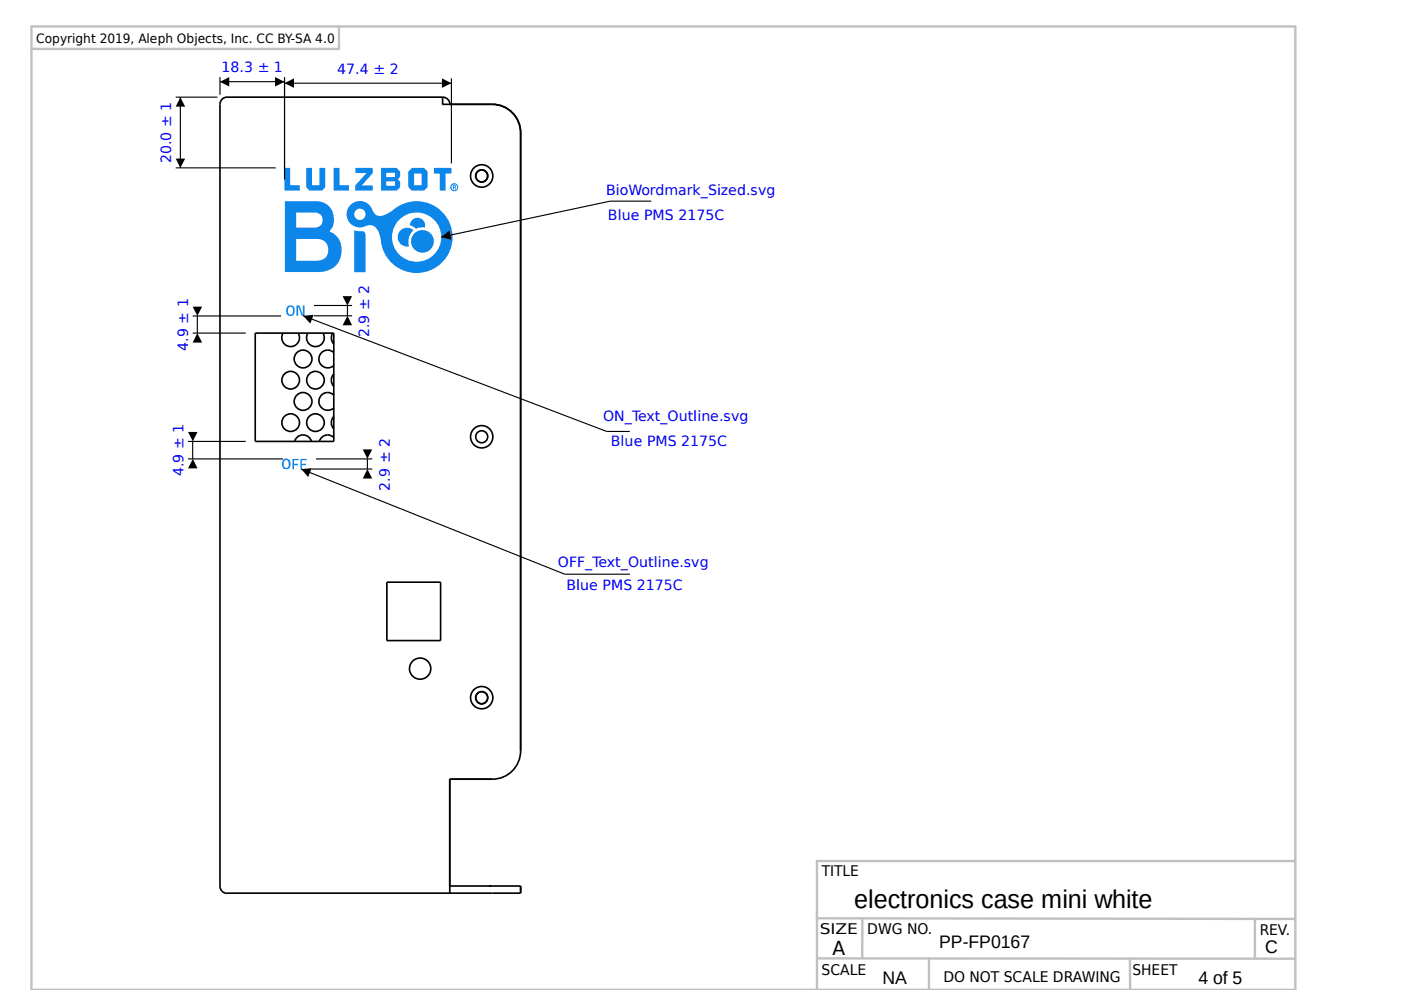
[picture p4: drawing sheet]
<svg xmlns="http://www.w3.org/2000/svg" width="297mm" height="210mm" viewBox="0 0 297 210" stroke-linecap="round" stroke-linejoin="round" font-family="sans-serif">
<g fill="none" stroke="#000" stroke-width=".35">
<path d="M93.8 20.6v1.5h10.6a6 6 0 0 1 6 6.1M95.4 22.1a1.53 1.53 0 0 0-1.5-1.5h-45.8a1.49 1.49 0 0 0-1.5 1.5v165.8a1.5 1.5 0 0 0 1.5 1.5h62.3v-1.5h-15M110.4 28.1v131.1a6 6 0 0 1-6 6h-9v24.2M54.1 70.6h16.7v23h-16.7zM60 70.6a1.88 1.88 0 0 0 1.6 2.9 1.88 1.88 0 0 0 1.6-2.9M65.3 70.6a1.88 1.88 0 0 0 1.6 2.9 1.88 1.88 0 0 0 1.6-2.9M70.5 70.6a1.93 1.93 0 0 0 .3 2.3M70.8 79.3a1.87 1.87 0 0 0 0 2.6M70.8 74.8a1.88 1.88 0 0 0-2.7 0 1.88 1.88 0 0 0 0 2.6 1.88 1.88 0 0 0 2.7 .1M62.4 93.6a1.86 1.86 0 0 1 1.8-1.4 1.86 1.86 0 0 1 1.8 1.4M70.8 83.7a1.88 1.88 0 0 0-2.7 .1 1.88 1.88 0 0 0 0 2.6 1.88 1.88 0 0 0 2.7 .1M70.8 88.3a1.87 1.87 0 0 0 0 2.6"/>
<path d="M70.8 92.7a1.84 1.84 0 0 0-3.1 .9M82 123.4h11.4v12.4h-11.4zM103.6 187.9h.8"/>
<circle cx="102.1" cy="37.3" r="2.37"/>
<circle cx="102.1" cy="37.3" r="1.28"/>
<circle cx="64.3" cy="76.1" r="1.88"/>
<circle cx="61.6" cy="80.6" r="1.87"/>
<circle cx="61.6" cy="89.6" r="1.87"/>
<circle cx="64.3" cy="85.1" r="1.88"/>
<circle cx="66.9" cy="80.6" r="1.87"/>
<circle cx="66.9" cy="89.6" r="1.87"/>
<circle cx="102.1" cy="92.6" r="2.36"/>
<circle cx="102.1" cy="92.6" r="1.27"/>
<circle cx="89.1" cy="141.8" r="2.25"/>
<circle cx="102.1" cy="147.9" r="2.36"/>
<circle cx="102.1" cy="147.9" r="1.28"/>
</g>
<g fill="#0d86ea">
<path d="M61.2 65.3a.52 .52 0 0 1 .5-.2 .52 .52 0 0 1 .4 .4v.7a.51 .51 0 0 1-.5 .5 .51 .51 0 0 1-.5-.5zM61 64.9l-.3 1a.92 .92 0 0 0 .9 1.1 .92 .92 0 0 0 .9-1.1 .93 .93 0 0 0-.4-1.1 .93 .93 0 0 0-1.1 .1z" fill-rule="evenodd"/>
<path d="M62.9 64.8h.6l.7 1.9v-1.9h.4v2.2h-.6l-.7-1.9-.1 1.9h-.3z" fill-rule="evenodd"/>
<path d="M60.3 97.8a.51 .51 0 0 1 .5-.2 .51 .51 0 0 1 .4 .4 .85 .85 0 0 1-.5 1.2h-.3a1.19 1.19 0 0 1-.1-1.4zM60.1 97.4l-.3 1a.92 .92 0 0 0 .9 1.1 .92 .92 0 0 0 .9-1.1 .94 .94 0 0 0-.4-1.1 .94 .94 0 0 0-1.1 .1z" fill-rule="evenodd"/>
<path d="M62 97.3h1.3v.3h-1v.7h.9v.3h-.9v.9h-.3z" fill-rule="evenodd"/>
<path d="M63.7 97.3h1.3v.3h-1v.7h.9v.3h-.9v.9h-.3z" fill-rule="evenodd"/>
<path d="M95.7 39.7a.62 .62 0 0 1 1.2 0 .62 .62 0 0 1-1.2 0zM95.5 39.7a.86 .86 0 0 0 1.7 0 .86 .86 0 0 0-1.7 0z" fill-rule="evenodd"/>
<path d="M96.2 39.4v.2h.3zM96 39.2a.39 .39 0 0 1 .5 .1 .39 .39 0 0 1 .1 .5l.1 .4h-.2l-.1-.3-.2-.1v.4h-.2z" fill-rule="evenodd"/>
<path d="M60.4 35.6h1.1v3.6l2 .1v1.1h-3.1z" fill-rule="evenodd"/>
<path d="M64.9 35.6h1.1l.1 .1 .2 3.6 1.4-.1v-3.5l.2-.1h1l.1 4-.7 .8h-2.6l-.7-.6z" fill-rule="evenodd"/>
<path d="M70.8 35.6h1.1l.1 3.6 1.9 .1v1.1h-3.1z" fill-rule="evenodd"/>
<path d="M75.4 35.6h3.6v1.2l-2.3 2.5 2.2 .1 .1 1h-3.7l.1-1.1 2.3-2.6h-2.3z" fill-rule="evenodd"/>
<path d="M81.9 38.5v.9h1.8v-.9zM81.9 36.7v.8h1.8v-.8zM80.8 35.6h3.2l.8 .7v1.1l-.4 .6 .4 .6v1l-.7 .8h-3.3z" fill-rule="evenodd"/>
<path d="M87.8 36.8v2.5h1.6v-2.5zM86.6 36.3l.9-.7h2.3l.8 .7v3.3l-.6 .8h-2.6l-.8-.6z" fill-rule="evenodd"/>
<path d="M92 35.6h3.7v1.2l-1.2 .1-.1 3.5h-1.1l-.1-3.5-1.2-.1z" fill-rule="evenodd"/>
<path d="M74.5 43.2a2.8 2.8 0 0 0-.6 3.7 2.8 2.8 0 0 0 3.6 1 1.95 1.95 0 0 1 2.8 1.3l.3 .8a8.2 8.2 0 0 0 3.8 6.8 7.6 7.6 0 0 0 11.5-7.1 7.6 7.6 0 0 0-12.4-5.3 4.2 4.2 0 0 1-3.6 1.3 2.84 2.84 0 0 1-1.2-1.7 2.81 2.81 0 0 0-4.2-.8zM75.1 45.4a1.2 1.2 0 0 1 2.4 0 1.2 1.2 0 0 1-2.4 0zM83.1 50.3a5.2 5.2 0 0 1 10.5 0 5.2 5.2 0 0 1-10.5 0z" fill-rule="evenodd"/>
<path d="M75.1 48.8l1.2 .2a.87 .87 0 0 1 1.1 .5l.1 8.2h-2.4z" fill-rule="evenodd"/>
<path d="M62.8 45h4a1.61 1.61 0 0 1 1.6 1.7 1.61 1.61 0 0 1-1.6 1.6h-4zM60.4 42.7v15h7.2a4.5 4.5 0 0 0 4.7-3.4 4.5 4.5 0 0 0-2.4-5.2h-.1a3.8 3.8 0 0 0 .7-4.1 3.8 3.8 0 0 0-3.3-2.3zM62.8 50.7h4.4a2.31 2.31 0 0 1 2.4 2.3 2.31 2.31 0 0 1-2.4 2.3h-4.4z" fill-rule="evenodd"/>
<path d="M84.8 49a2.05 2.05 0 0 1 2.9-.2 3.1 3.1 0 0 0-1 3.4 2.01 2.01 0 0 1-2.1-.9 2.01 2.01 0 0 1 .2-2.3z" fill-rule="evenodd"/>
<path d="M87.3 46.7a1.61 1.61 0 0 1 2-.3 1.61 1.61 0 0 1 .8 1.8h-1.1l-.8 .3-1.3-.7z" fill-rule="evenodd"/>
<circle cx="89.6" cy="51.2" r="2.41"/>
</g>
<g fill="none" stroke="#000" stroke-width=".24">
<path d="M46.6 16.3v3.8M46.6 17.3h13.7M60.3 16.3v21.7M60.3 17.6h35.4M95.7 16.6v18M37.3 35.6h21.2M37.3 20.6h8.8M38.2 20.6v15M138.1 42.7h-8.7l-35.9 7.6M40.9 70.6h11.2M40.9 67h18.7M41.8 67v3.6"/>
<path d="M64.3 67l64.3 24.5h4.9M66.6 67h8M66.6 64.8h8M73.7 64.8v2.2M39.9 97.3h20.1M39.9 93.6h12.2M40.9 93.6v3.7M63.9 99.4l55.8 22.3M66 99.4h12.9M67 97.3h11.9M77.9 97.3v2.1M119.7 121.7h13.9"/>
</g>
<g fill="#000">
<path d="M46.6 17.4l2-1.1v2zM58.3 16.3l2 1.1-2 .9zM60.3 17.6l2-1v2zM93.7 16.6l2 1-2 1zM38.2 20.6l1.1 2h-2zM37.3 33.6h2l-1.1 2zM93.5 50.3l1.8-1.4 .4 1.9zM40.9 65h2l-1.1 2zM41.8 70.6l1.1 2h-2zM72.6 62.8h2l-.9 2zM73.7 67l.9 2h-2zM39.9 91.6h2l-1 2z"/>
<path d="M40.9 97.3l1 2h-2zM77.9 99.4l1 2.1h-2zM76.9 95.3h2l-1 2z"/>
<path d="M64.3 67l2.2-.3-.7 1.9z" fill-rule="evenodd"/>
<path d="M63.9 99.4l2.2-.1-.8 1.8z" fill-rule="evenodd"/>
</g>
<path d="M6.7 5.6h267.9v204.3h-267.9zM71.9 5.7v4.7h-65.2M173.2 194.7l101.3 .1M182.8 194.8v8.2M266.1 194.8v8.3M274.6 182.6h-101.4v27.2M173.3 203.2l101.3 .1M197 203.2v6.6M239.6 203.3v6.5" fill="none" stroke="#c0c0c0" stroke-width=".51"/>
<text font-size="5.5" x="181.1" y="192.5">electronics case mini white</text>
<text font-size="4.1" x="176.5" y="202.5">A</text>
<g font-size="3.8">
<text x="199.1" y="201.1">PP-FP0167</text>
<text x="268.2" y="202.1">C</text>
<text x="187.1" y="208.5">NA</text>
<text x="254.1" y="208.5">4 of 5</text>
</g>
<g font-size="3.1">
<text x="174.2" y="185.8">TITLE</text>
<text x="173.8" y="198">SIZE</text>
<text x="183.9" y="198">DWG NO.</text>
<text x="267.1" y="198.3">REV.</text>
<text x="174.2" y="206.7">SCALE</text>
<text x="200" y="208.1">DO NOT SCALE DRAWING</text>
<text x="240.1" y="206.7">SHEET</text>
</g>
<g font-size="3" fill="#00f">
<text x="47" y="15.3">18.3 ± 1</text>
<text x="71.5" y="15.6">47.4 ± 2</text>
<text x="36.3" y="34.6" transform="rotate(-90 36.3 34.6)">20.0 ± 1</text>
<text x="128.5" y="41.3">BioWordmark_Sized.svg</text>
<text x="128.9" y="46.7">Blue PMS 2175C</text>
<text x="78.2" y="71.5" transform="rotate(-90 78.2 71.5)">2.9 ± 2</text>
<text x="39.9" y="74.4" transform="rotate(-90 39.9 74.4)">4.9 ± 1</text>
<text x="127.9" y="89.2">ON_Text_Outline.svg</text>
<text x="129.5" y="94.5">Blue PMS 2175C</text>
<text x="38.9" y="101" transform="rotate(-90 38.9 101)">4.9 ± 1</text>
<text x="82.7" y="104" transform="rotate(-90 82.7 104)">2.9 ± 2</text>
<text x="118.3" y="120.1">OFF_Text_Outline.svg</text>
<text x="120.1" y="125">Blue PMS 2175C</text>
</g>
<text font-size="2.7" x="7.7" y="9.1">Copyright 2019, Aleph Objects, Inc. CC BY-SA 4.0</text>
</svg>
